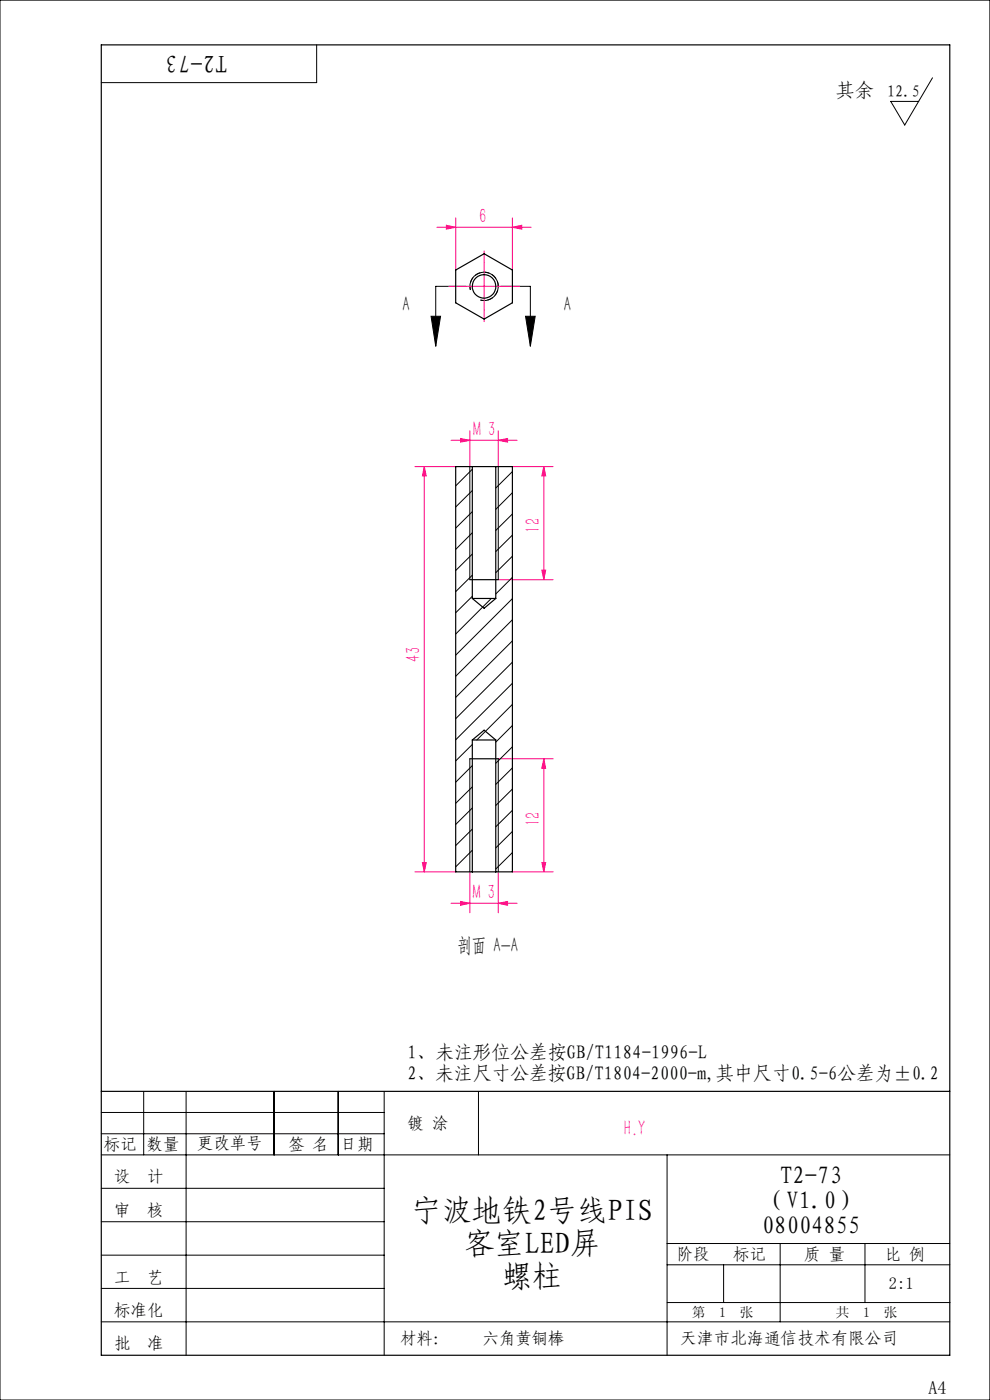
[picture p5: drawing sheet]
<svg xmlns="http://www.w3.org/2000/svg" width="210mm" height="297mm" viewBox="0 0 210 297" stroke-linecap="round" stroke-linejoin="round" font-family="sans-serif">
<g fill="none" stroke="#000" stroke-width=".21">
<path d="M0 0h210v297h-210zM67.2 9.5v8h-45.7M197.8 16.5l-5.9 10-3-5h6M91.4 67.1h2.1l-1.1 6.3zM98.8 60.7h-6.4v12.7M99.8 61.5a3 3 0 0 1 2.6-3.7 3 3 0 0 1 3.3 3.2 3 3 0 0 1-3.8 2.7M106.2 60.7h6.3v12.7M111.5 67.1h2l-1 6.3zM99.7 99v24M105.7 99v24M99.7 161v24M105.7 161v24"/>
<path d="M21.5 236h60M30.5 231.5v13.5M39.5 231.5v56M58.1 231.5v13.5M71.8 231.5v13.5M81.5 231.5v56M101.5 231.5v13.5M21.5 240.5h60M21.5 245h180M21.5 252.1h60M21.5 259.2h60M141.5 245v42.5"/>
<path d="M21.5 266.3h60M21.5 273.3h60M141.5 268.3h60M141.5 263.8h60M141.5 276.3h60M153.5 268.3v8M165.5 263.8v16.6M183.5 263.8v12.5M21.5 280.4h180"/>
</g>
<g fill="none" stroke="#ff0080" stroke-width=".21">
<path d="M92.7 48.2h20M94.7 47.8l2 .4-2 .4zM96.7 46.2v11.1M102.7 55.8v10M108.7 48.2l2-.4v.8zM108.7 46.2v11.1M97.7 60.7h10M88 99h8.7M90 99l.4 2h-.8zM90 99v86M95.7 93.4h14M97.7 93l2 .4-2 .4z"/>
<path d="M99.7 91.4v7.6M105.7 93.4l2-.4v.8zM105.7 91.4v7.6M108.7 99h8.6M115.4 99l.3 2h-.8zM115.4 99v24M105.7 123h11.6M114.9 121h.8l-.3 2zM105.7 161h11.6M115.4 161l.3 2h-.8zM115.4 161v24M88 185h8.7"/>
<path d="M89.6 183h.8l-.4 2zM95.7 191.6h14M97.7 191.2l2 .4-2 .4zM99.7 185v8.6M105.7 191.6l2-.4v.8zM105.7 185v8.6M108.7 185h8.6M114.9 183h.8l-.3 2z"/>
</g>
<path d="M101.9 63.6a3 3 0 0 0 3.8-2.6 3 3 0 0 0-3.3-3.2 3 3 0 0 0-2.6 3.7" fill="none" stroke="#000" stroke-width=".21" stroke-dasharray="1.3 .6" stroke-dashoffset=".4" stroke-linecap="butt"/>
<path d="M21.5 9.5h180v278h-180zM99.7 123h6M100.2 127l2.5 2 2.5-2M100.2 157l2.5-2.1 2.5 2.1M99.7 161h6M21.5 231.5h180" fill="none" stroke="#000" stroke-width=".25"/>
<path d="M102.7 55.7v-2.5M97.7 60.7h-2.5M102.7 65.7v2.5M107.7 60.7h2.5" fill="none" stroke="#ff0080" stroke-width=".21" stroke-dasharray="15.2 1.3 1.3 1.3"/>
<path d="M91.4 67.1h2.1l-1.1 6.3zM111.5 67.1h2l-1 6.3z" fill="#000"/>
<g fill="#ff0080">
<path d="M105.7 191.6l2-.4v.8zM97.7 191.2l2 .4-2 .4zM105.7 93.4l2-.4v.8zM97.7 93l2 .4-2 .4z"/>
<path d="M108.7 48.2l2-.4v.8zM94.7 47.8l2 .4-2 .4z"/>
<path d="M114.9 183h.8l-.3 2zM115.4 161l.3 2h-.8z"/>
<path d="M115.4 99l.3 2h-.8zM114.9 121h.8l-.3 2zM90 99l.4 2h-.8zM89.6 183h.8l-.4 2z"/>
</g>
<g fill="none" stroke="#000" stroke-width=".25">
<path d="M96.7 57.3l6-3.5 6 3.5v6.9l-6 3.5-6-3.5zM100.2 99h5M100.2 99h-3.5v86h3.5M100.2 99v28h5v-28M105.2 99h3.5v86h-3.5M100.2 185h5M100.2 185v-28h5v28"/>
<circle cx="102.7" cy="60.8" r="2.5"/>
</g>
<g fill="none" stroke="#000" stroke-width=".21">
<path d="M100.2 99.6l-3.5 3.5M105.3 99l-.1 .1M100.2 104.1l-3.5 3.5M100.2 108.5l-3.5 3.5M100.2 113l-3.5 3.6M100.2 117.5l-3.5 3.5M108.7 100l-3.5 3.5M108.7 104.5l-3.5 3.6M108.7 109l-3.5 3.5M108.7 113.5l-3.5 3.5M108.7 118l-3.5 3.5M100.2 122l-3.5 3.5"/>
<path d="M100.2 126.5l-3.5 3.5M104.2 127l-7.5 7.5M108.7 122.5l-3.5 3.5M108.7 127l-12 12M108.7 131.5l-12 12M108.7 136l-12 12M100.2 157.9l-3.5 3.5M108.7 140.5l-12 12M108.7 145l-12 11.9M108.7 149.4l-7.6 7.6M108.7 153.9l-3.5 3.5M108.7 158.4l-3.5 3.5"/>
<path d="M100.2 162.4l-3.5 3.5M100.2 166.9l-3.5 3.5M100.2 171.4l-3.5 3.5M100.2 175.9l-3.5 3.5M108.7 162.9l-3.5 3.5M108.7 167.4l-3.5 3.5M108.7 171.9l-3.5 3.5M108.7 176.4l-3.5 3.5M100.2 180.4l-3.5 3.5M100.2 184.9l-.1 .1M108.7 180.9l-3.5 3.5"/>
</g>
<g font-size="6.4">
<text x="87.3" y="258.9">宁波地铁2号线PIS</text>
<text x="98.5" y="265.9">客室LED屏</text>
<text x="106.5" y="272.9">螺柱</text>
</g>
<g font-size="5.2">
<text x="48.3" y="11.6" transform="rotate(-180 48.3 11.6)">T2-73</text>
<text x="165.5" y="251.2">T2-73</text>
<text x="161.6" y="256.5">（V1.0）</text>
<text x="161.6" y="261.7">08004855</text>
</g>
<g font-size="4.4" fill="#ff0080">
<text x="101.6" y="47.3">6</text>
<text x="100.4" y="92.5">M 3</text>
<text x="114.5" y="113" transform="rotate(-90 114.5 113)">12</text>
<text x="89.2" y="140.4" transform="rotate(-90 89.2 140.4)">43</text>
<text x="114.5" y="175.3" transform="rotate(-90 114.5 175.3)">12</text>
<text x="100.3" y="190.7">M 3</text>
<text x="132.3" y="240.7">H.Y</text>
</g>
<g font-size="4.4">
<text x="85.4" y="66">A</text>
<text x="119.6" y="66">A</text>
<text x="97" y="201.9">剖面 A-A</text>
</g>
<g font-size="4.1">
<text x="177.3" y="20.5">其余</text>
<text x="86.5" y="224.7">1、未注形位公差按GB/T1184-1996-L</text>
<text x="86.5" y="229.2">2、未注尺寸公差按GB/T1804-2000-m,其中尺寸0.5-6公差为±0.2</text>
</g>
<text font-size="3.9" x="196.9" y="295.8">A4</text>
<text font-size="3.6" x="144.3" y="285.1">天津市北海通信技术有限公司</text>
<g font-size="3.5">
<text x="188.2" y="20.6">12.5</text>
<text x="86.5" y="239.5">镀 涂</text>
<text x="22.1" y="243.9">标记</text>
<text x="31.1" y="243.9">数量</text>
<text x="41.8" y="243.8">更改单号</text>
<text x="61.1" y="243.9">签 名</text>
<text x="72.3" y="243.9">日期</text>
<text x="24.2" y="250.8">设</text>
<text x="31.2" y="250.8">计</text>
<text x="24.2" y="257.9">审</text>
<text x="31.2" y="257.9">核</text>
<text x="143.5" y="267.3">阶段</text>
<text x="155.5" y="267.3">标记</text>
<text x="170.6" y="267.3">质 量</text>
<text x="187.7" y="267.4">比 例</text>
<text x="24.2" y="272.1">工</text>
<text x="31.2" y="272.1">艺</text>
<text x="188.6" y="273.5">2:1</text>
<text x="24.2" y="279.2">标准化</text>
<text x="24.2" y="286.3">批</text>
<text x="31.2" y="286.3">准</text>
<text x="84.9" y="285.2">材料：</text>
<text x="102.3" y="285.2">六角黄铜棒</text>
</g>
<g font-size="2.9">
<text x="146.8" y="279.4">第</text>
<text x="152.6" y="279.4">1</text>
<text x="156.9" y="279.4">张</text>
<text x="177.3" y="279.4">共</text>
<text x="183.1" y="279.4">1</text>
<text x="187.5" y="279.4">张</text>
</g>
</svg>
